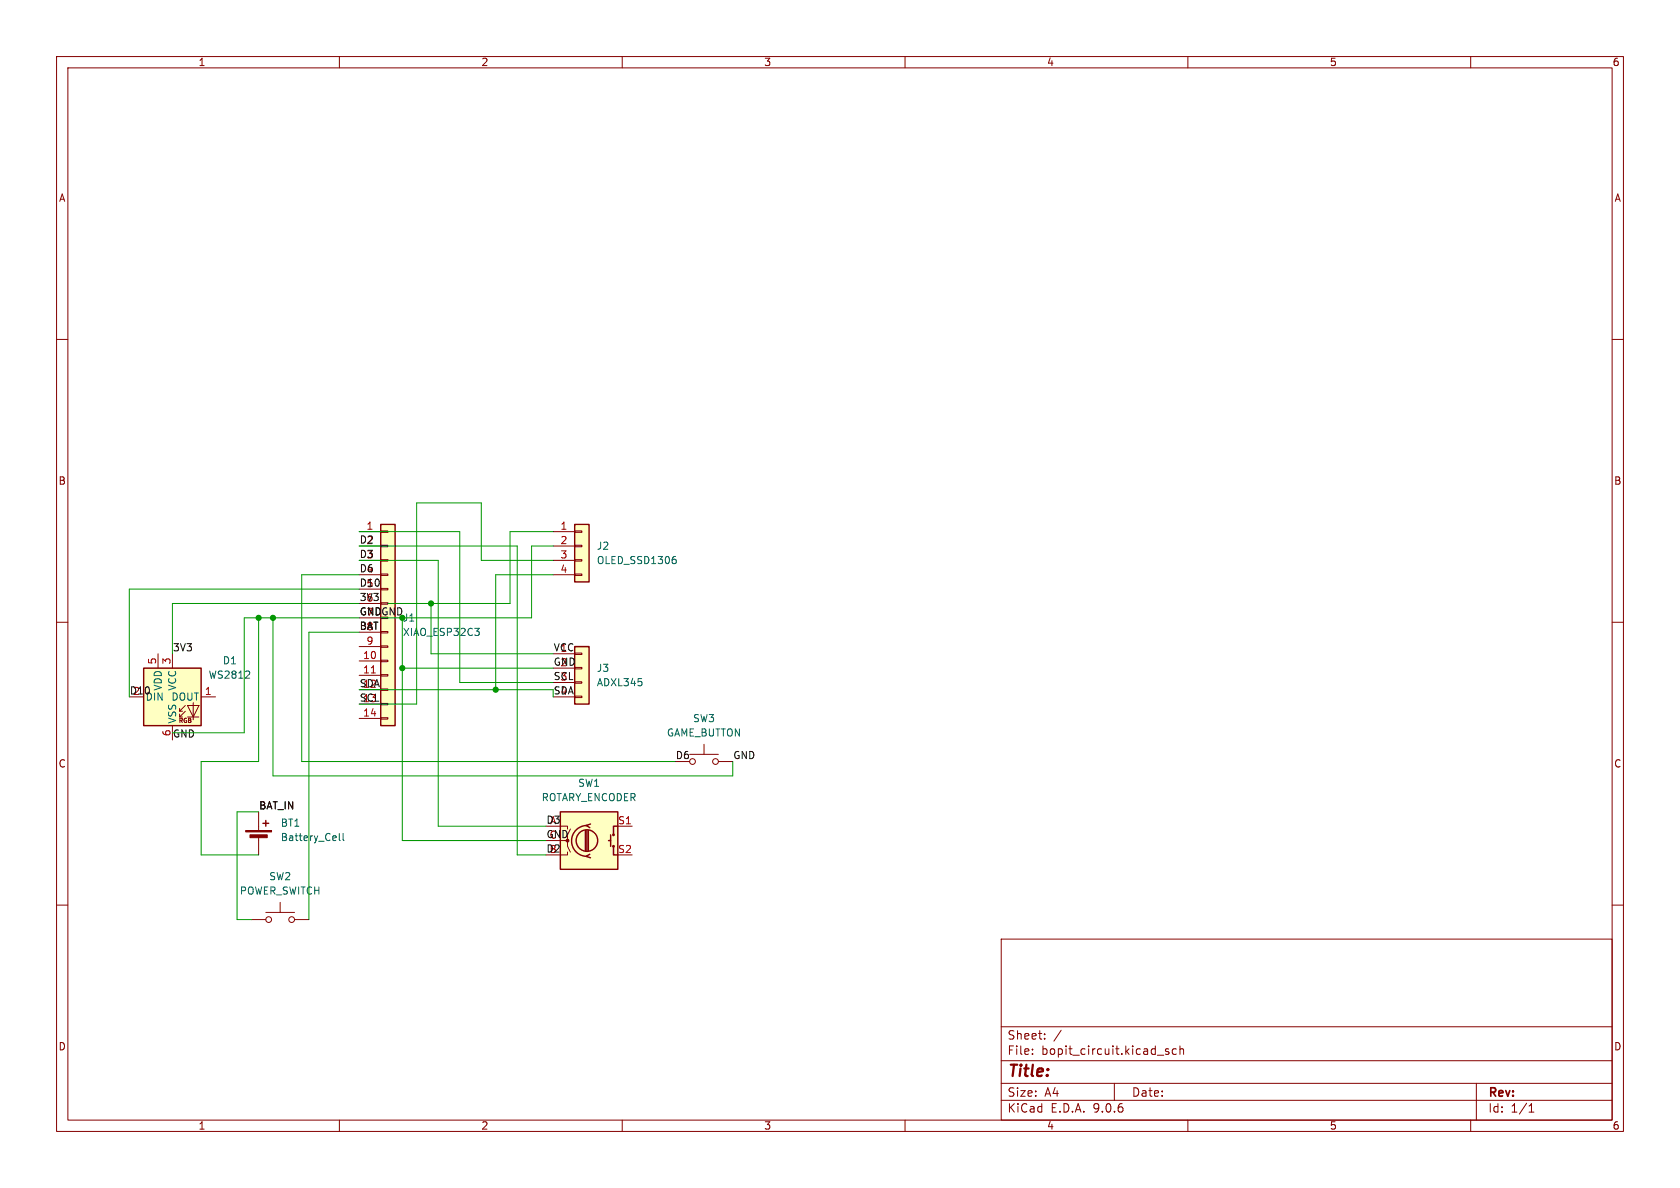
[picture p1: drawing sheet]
<svg xmlns="http://www.w3.org/2000/svg" width="297mm" height="210mm" viewBox="0 0 297 210" stroke-linecap="round" stroke-linejoin="round" font-family="sans-serif">
<g fill="none" stroke="#840000" stroke-width=".18">
<path d="M10 10h277v190h-277zM12 12h273v186h-273zM60 10v2M110 10v2M160 10v2M210 10v2M260 10v2M10 60h2M285 60h2M10 110h2M285 110h2M10 160h2"/>
<path d="M177 166h108v32h-108zM285 160h2M60 198v2M110 198v2M160 198v2M177 194.5h108M177 191.5h108M177 187.5h108M177 181.5h108M182.5 186.3v.1M182.5 185.5v.1M184.7 183.6v.1"/>
<path d="M184.7 182.8v.1M187.6 182.1l-1.3 2M197 191.5v3M204.6 186.5h1.1M206.6 185.5l-.4-.1-.2 .2 .1 .2 .5 .2v.3h-.6M208 185.5l-.5-.1-.3 .3v.4l.2 .2h.6M208.6 185.5l.2-.1 .4 .1v.9M208.6 184.9v1.5M210 198v2M260 198v2M261 191.5v6.5M270.3 196.6h.9"/>
<path d="M270.3 195.5l.4-.4v1.5"/>
</g>
<path d="M99.1 143.5h10.1v10.2h-10.1z" fill="#ffffc2"/>
<g fill="none" stroke="#840000" stroke-width=".25">
<path d="M46.5 145.5h1M47 145v1.1M99.1 143.5h10.1v10.2h-10.1zM103.5 146.8v3.6M103.8 145.9a2.73 2.73 0 0 0-2.8 2.8 2.73 2.73 0 0 0 2.8 2.7M103.8 146.8v3.6M104 146.8v3.6M104.3 151l-.7 .4 .8 .2M104.4 145.7l-.8 .2 .7 .4M107.6 148.6h.3M107.9 147.6v2M108.5 149.6v1.5h.7"/>
<path d="M109.2 146.1h-.7v1.5"/>
<circle cx="103.8" cy="148.6" r="1.9"/>
<circle cx="108.5" cy="149.6" r=".13"/>
<circle cx="108.5" cy="147.6" r=".13"/>
</g>
<g fill="none" stroke="#840000" stroke-width=".18">
<path d="M45.7 143.5v3.3M45.7 147.8v3.3M49.5 159.5v1.8M96.5 146.1h3.8v.5M99.1 148.6h1.2v1l.5 1M100.3 150.6v.5h-1.2M109.2 146.1h2.6M44.4 162.6h2.6M47 161.3h5.1M52.1 162.6h2.5"/>
<circle cx="47.5" cy="162.6" r=".51"/>
<circle cx="51.6" cy="162.6" r=".51"/>
</g>
<g fill="#840000" stroke="#840000" stroke-width=".18">
<path d="M43.4 146.8h4.6v.3h-4.6z"/>
<path d="M44.2 147.6h3v.5h-3z"/>
</g>
<path d="M60 147.3v1.1l.2 .2M60.6 147.3v1.1l.2 .2" fill="none" stroke="#006464" stroke-width=".18"/>
<path d="M67.3 92.7h2.5v35.6h-2.5z" fill="#ffffc2"/>
<path d="M67.3 92.7h2.5v35.6h-2.5z" fill="none" stroke="#840000" stroke-width=".25"/>
<g fill="none" stroke="#840000" stroke-width=".18">
<path d="M63.5 94h3.8M63.5 96.5h3.8M63.5 99.1h3.8M67.3 93.9h1.3v.2h-1.3zM67.3 96.4h1.3v.2h-1.3zM67.3 98.9h1.3v.3h-1.3zM63.5 101.6h3.8M63.5 104.1h3.8M63.5 106.7h3.8M63.5 109.2h3.8M63.5 111.8h3.8M63.5 114.3h3.8"/>
<path d="M63.5 116.8h3.8M63.5 119.4h3.8M67.3 101.5h1.3v.2h-1.3zM67.3 104h1.3v.3h-1.3zM67.3 106.6h1.3v.2h-1.3zM67.3 111.6h1.3v.3h-1.3zM67.3 114.2h1.3v.2h-1.3zM67.3 116.7h1.3v.3h-1.3zM67.3 119.3h1.3v.2h-1.3zM63.5 121.9h3.8M63.5 124.5h3.8M63.5 127h3.8"/>
<path d="M67.3 121.8h1.3v.2h-1.3zM67.3 124.3h1.3v.3h-1.3zM67.3 126.9h1.3v.2h-1.3zM121.9 133.4h5.1M124.5 131.6v1.8M127 134.6h2.5"/>
<circle cx="122.4" cy="134.6" r=".51"/>
<circle cx="126.5" cy="134.6" r=".51"/>
</g>
<path d="M65.6 119h.8" fill="none" stroke="#a90000" stroke-width=".18"/>
<path d="M83.9 111.1h.8l-.4 .5M84.7 111.7v.5" fill="none" stroke="#006464" stroke-width=".18"/>
<path d="M101.6 114.3h2.5v10.2h-2.5z" fill="#ffffc2"/>
<path d="M101.6 114.3h2.5v10.2h-2.5z" fill="none" stroke="#840000" stroke-width=".25"/>
<path d="M97.8 115.6h3.8M97.8 118.1h3.8M101.6 115.4h1.3v.3h-1.3zM101.6 118h1.3v.2h-1.3zM97.8 120.7h3.8M97.8 123.2h3.8M101.6 120.5h1.3v.3h-1.3zM101.6 123.1h1.3v.2h-1.3z" fill="none" stroke="#840000" stroke-width=".18"/>
<path d="M101.6 92.7h2.5v10.2h-2.5z" fill="#ffffc2"/>
<path d="M101.6 92.7h2.5v10.2h-2.5z" fill="none" stroke="#840000" stroke-width=".25"/>
<path d="M97.8 94h3.8M97.8 96.5h3.8M97.8 99.1h3.8M101.6 93.9h1.3v.2h-1.3zM101.6 96.4h1.3v.2h-1.3zM101.6 98.9h1.3v.3h-1.3zM97.8 101.6h3.8M101.6 101.5h1.3v.2h-1.3z" fill="none" stroke="#840000" stroke-width=".18"/>
<path d="M119.2 98.4h.2M119.3 98.9l.3 .2v.3l-.3 .2" fill="none" stroke="#006464" stroke-width=".18"/>
<path d="M25.4 118.1h10.2v10.2h-10.2z" fill="#ffffc2"/>
<path d="M27.9 115.6v2.5M30.5 115.6v2.5M30.5 128.3v2.5M31.7 125.7h.6M31.7 126.7h.6M32.8 124.7l-1.1 1v-.5M32.8 125.7l-1.1 1v-.5M33.1 124.7h2.1l-1 2zM33.1 126.7h2.1M34.2 124.2v3.1M35.6 123.2h2.5" fill="none" stroke="#840000" stroke-width=".18"/>
<path d="M25.4 118.1h10.2v10.2h-10.2z" fill="none" stroke="#840000" stroke-width=".25"/>
<path d="M43.4 119.9h.7M44.1 118.7v.5" fill="none" stroke="#006464" stroke-width=".18"/>
<path d="M66.4 123.9h.6" fill="none" stroke="#0f0f0f" stroke-width=".18"/>
<g fill="none" stroke="#009600" stroke-width=".18">
<path d="M63.5 94h17.8v26.7h16.5M63.5 96.5h27.9v54.6h5.1M63.5 99.1h14v47h19M97.8 94h-7.6v12.7h-21.6M97.8 96.5h-3.8v12.7h-26.7M97.8 99.1h-12.7v-10.2h-11.4v35.6h-10.2M45.7 109.2v25.4h-10.1v16.5h10.1M48.3 109.2v28h81.2v-2.6M63.5 109.2h-20.3v20.3h-12.7M63.5 101.6h-10.2v33h66.1M63.5 104.1h-40.6v19.1M63.5 106.7h-33v8.9"/>
<path d="M63.5 111.8h-8.9v50.8M71.1 109.2v39.4h25.4M71.1 118.1h26.7M76.2 106.7v8.9h21.6M97.8 101.6h-10.2v20.3M63.5 121.9h34.3M45.7 143.5h-3.8v19.1h2.5"/>
</g>
<g fill="#009600" stroke="#009600" stroke-width=".18">
<circle cx="48.3" cy="109.2" r=".46"/>
<circle cx="45.7" cy="109.2" r=".46"/>
<circle cx="76.2" cy="106.7" r=".46"/>
<circle cx="87.6" cy="121.9" r=".46"/>
<circle cx="71.1" cy="118.1" r=".46"/>
</g>
<text font-size="2.8" fill="#840000" x="178" y="190.9">Title:</text>
<g font-size="2.1" fill="#840000">
<text x="178" y="184">Sheet:</text>
<text x="178" y="186.7">File:</text>
<text x="184.1" y="186.7">bopit_circuit.kicad_sch</text>
<text x="178" y="196.9">KiCad</text>
<text x="178" y="194.1">Size:</text>
<text x="184.7" y="194.1">A4</text>
<text x="185.7" y="196.9">E.D.A.</text>
<text x="193.3" y="196.9">9.0.6</text>
<text x="200" y="194.1">Date:</text>
<text x="263" y="194.3">Rev:</text>
<text x="263" y="196.9">Id:</text>
<text x="267.1" y="196.9">1/1</text>
</g>
<g font-size="1.8" fill="#840000">
<text x="35" y="11.9">1</text>
<text x="85" y="11.9">2</text>
<text x="135" y="11.9">3</text>
<text x="185" y="11.9">4</text>
<text x="235" y="11.9">5</text>
<text x="285" y="11.9">6</text>
<text x="10.3" y="35.9">A</text>
<text x="285.3" y="35.9">A</text>
<text x="10.3" y="85.9">B</text>
<text x="285.3" y="85.9">B</text>
<text x="10.3" y="135.9">C</text>
<text x="285.3" y="135.9">C</text>
<text x="10.3" y="185.9">D</text>
<text x="285.3" y="185.9">D</text>
<text x="35" y="199.9">1</text>
<text x="85" y="199.9">2</text>
<text x="135" y="199.9">3</text>
<text x="185" y="199.9">4</text>
<text x="235" y="199.9">5</text>
<text x="285" y="199.9">6</text>
</g>
<g font-size="1.8" fill="#a90000">
<text x="64.7" y="93.7">1</text>
<text x="99" y="93.7">1</text>
<text x="99" y="96.3">2</text>
<text x="99" y="98.8">3</text>
<text x="99" y="101.3">4</text>
<text x="27.7" y="117.5" transform="rotate(-90 27.7 117.5)">5</text>
<text x="30.2" y="117.5" transform="rotate(-90 30.2 117.5)">3</text>
<text x="64.1" y="116.6">10</text>
<text x="64.1" y="119.1">11</text>
<text x="64.7" y="114">9</text>
<text x="36.1" y="122.9">1</text>
<text x="64.1" y="126.7">14</text>
<text x="109.2" y="145.8">S1</text>
<text x="109.2" y="150.9">S2</text>
</g>
<g font-size="1.8" fill="#0f0f0f">
<text x="63.5" y="101.3">D6</text>
<text x="63.5" y="98.7">D3</text>
<text x="63.5" y="96.2">D2</text>
<text x="64.7" y="96.3">2</text>
<text x="64.7" y="98.8">3</text>
<text x="64.7" y="101.3">4</text>
<text x="63.5" y="103.8">D10</text>
<text x="63.5" y="106.3">3V3</text>
<text x="64.7" y="103.9">5</text>
<text x="64.7" y="106.4">6</text>
<text x="63.5" y="108.9">GND</text>
<text x="63.5" y="111.4">BAT</text>
<text x="64.7" y="109">7</text>
<text x="64.7" y="111.5">8</text>
<text x="67.3" y="108.9">GND</text>
<text x="30.5" y="115.2">3V3</text>
<text x="97.8" y="115.2">VCC</text>
<text x="97.8" y="117.8">GND</text>
<text x="99" y="115.3">1</text>
<text x="99" y="117.9">2</text>
<text x="22.9" y="122.8">D10</text>
<text x="23.4" y="122.9">2</text>
<text x="25.7" y="124.1">DIN</text>
<text x="63.5" y="121.6">SDA</text>
<text x="64.1" y="121.7">12</text>
<text x="64.1" y="124.2">13</text>
<text x="97.8" y="120.3">SCL</text>
<text x="99" y="120.4">3</text>
<text x="99" y="122.9">4</text>
<text x="30.2" y="130.2" transform="rotate(-90 30.2 130.2)">6</text>
<text x="30.5" y="130.5">GND</text>
<text x="119.4" y="134.3">D6</text>
<text x="129.5" y="134.3">GND</text>
<text x="45.7" y="143.2">BAT_IN</text>
<text x="96.5" y="148.2">GND</text>
<text x="97.1" y="148.3">C</text>
<text x="97.1" y="145.8">A</text>
<text x="96.5" y="150.8">D2</text>
<text x="97.1" y="150.9">B</text>
</g>
<g font-size="1.8" fill="#006464">
<text x="105.4" y="97.4">J2</text>
<text x="105.4" y="99.9">OLED_SSD1306</text>
<text x="71.1" y="112.6">XIAO_ESP32C3</text>
<text x="39.3" y="117.6">D1</text>
<text x="105.4" y="119">J3</text>
<text x="28.8" y="122.2" transform="rotate(-90 28.8 122.2)">VDD</text>
<text x="30.2" y="124.1">DOUT</text>
<text x="31.3" y="122.2" transform="rotate(-90 31.3 122.2)">VCC</text>
<text x="36.8" y="120.2">WS2812</text>
<text x="105.4" y="121.5">ADXL345</text>
<text x="31.3" y="128" transform="rotate(-90 31.3 128)">VSS</text>
<text x="117.8" y="130.4">GAME_BUTTON</text>
<text x="122.4" y="127.9">SW3</text>
<text x="95.7" y="141.8">ROTARY_ENCODER</text>
<text x="102.1" y="139.3">SW1</text>
<text x="49.5" y="146.3">BT1</text>
<text x="49.5" y="148.9">Battery_Cell</text>
<text x="47.5" y="155.8">SW2</text>
<text x="42.3" y="158.3">POWER_SWITCH</text>
</g>
<g font-size="1.8" fill="#009600">
<text x="71.1" y="110.1">J1</text>
<text x="97.8" y="122.8">SDA</text>
</g>
<text font-size="1.1" fill="#840000" x="31.5" y="128">RGB</text>
</svg>
